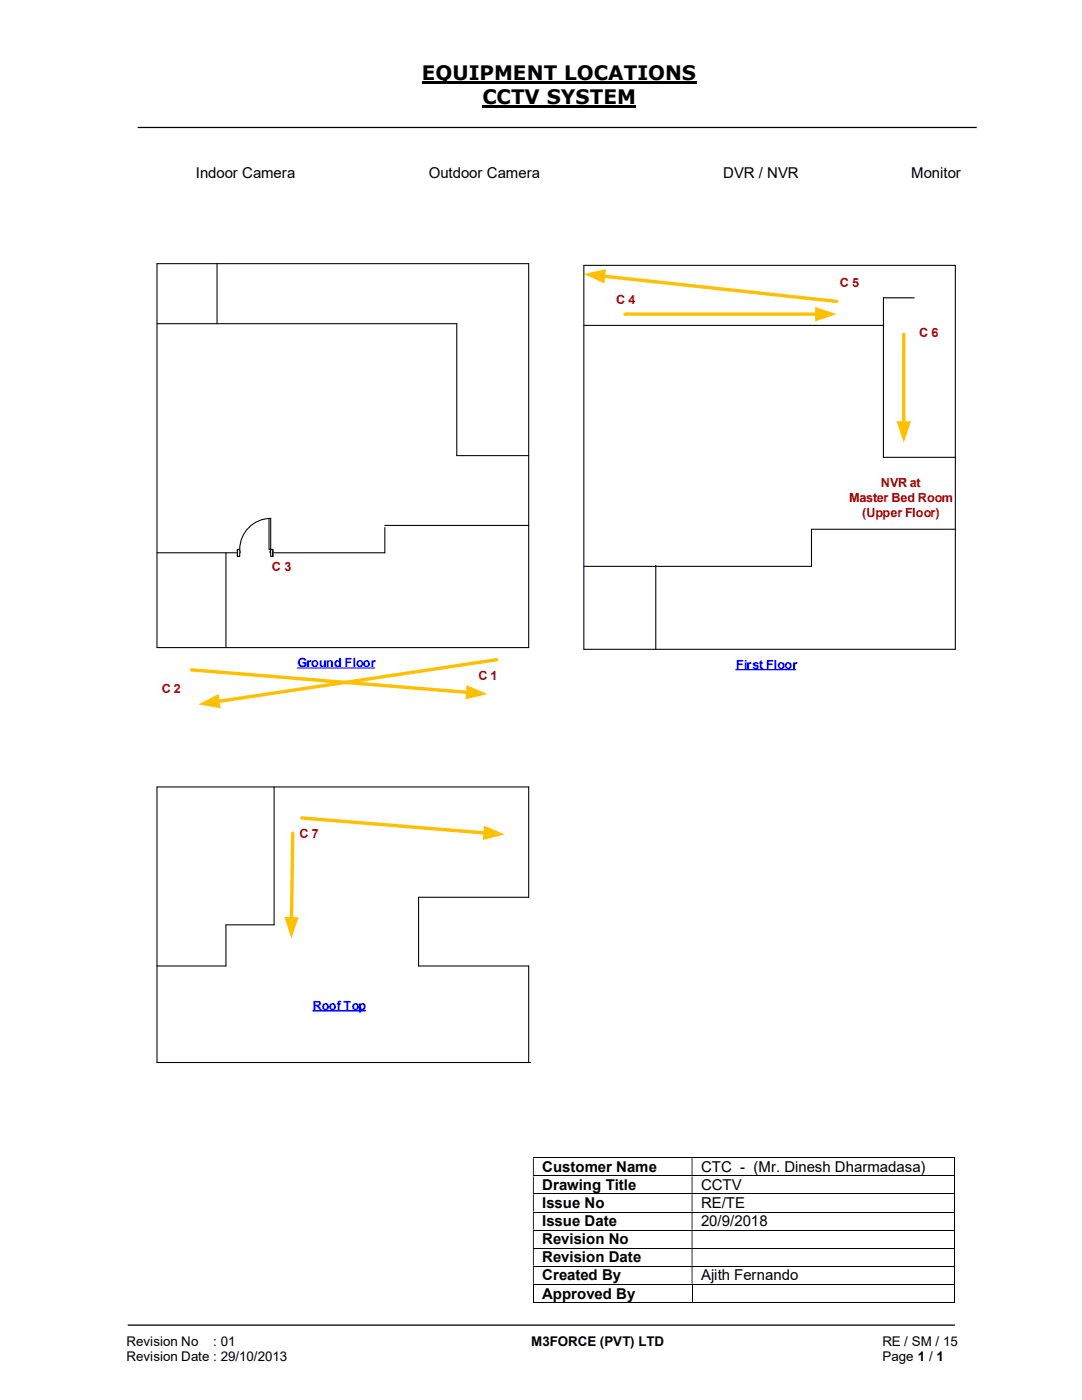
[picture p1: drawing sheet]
<svg xmlns="http://www.w3.org/2000/svg" width="216mm" height="279mm" viewBox="0 0 216 279" stroke-linecap="round" stroke-linejoin="round" font-family="sans-serif">
<path d="M84.2 16.4h54.8M96.3 21.3h30.7" fill="none" stroke="#000" stroke-width=".42"/>
<path d="M27.5 25.4h167.4M25.5 264.5h165" fill="none" stroke="#000" stroke-width=".25"/>
<g fill="none" stroke="#000" stroke-width=".2">
<path d="M106.3 231.1h84.1M106.3 234.7h84.1M106.3 238.3h84.1M190.5 231.1v3.5M190.5 234.8v3.4M190.5 238.3v3.5M106.3 241.9h84.1M106.3 245.5h84.1M106.3 249.1h84.1M106.3 252.7h84.1M106.3 256.3h84.1M106.3 259.9h31.7"/>
<path d="M106.4 256.4v3.6M138.1 256.4v3.6M138.2 259.9h52.2M190.5 242v3.4M190.5 245.6v3.4M190.5 249.2v3.4M190.5 252.8v3.4M190.5 256.4v3.6"/>
</g>
<g fill="#000">
<path d="M190.4 231h.1v.1h-.1zM106.3 231.1h.2v3.5h-.2zM138 231.1h.2v3.5h-.2z" fill-rule="evenodd"/>
<path d="M190.4 234.6h.1v.2h-.1zM106.3 234.8h.2v3.4h-.2zM138 234.8h.2v3.4h-.2z" fill-rule="evenodd"/>
<path d="M190.4 238.2h.1v.1h-.1zM106.3 238.3h.2v3.5h-.2zM138 238.3h.2v3.5h-.2z" fill-rule="evenodd"/>
<path d="M190.4 241.8h.1v.2h-.1zM106.3 242h.2v3.4h-.2zM138 242h.2v3.4h-.2z" fill-rule="evenodd"/>
<path d="M190.4 245.4h.1v.2h-.1zM106.3 245.6h.2v3.4h-.2zM138 245.6h.2v3.4h-.2z" fill-rule="evenodd"/>
<path d="M190.4 249h.1v.2h-.1zM106.3 249.2h.2v3.4h-.2zM138 249.2h.2v3.4h-.2z" fill-rule="evenodd"/>
<path d="M190.4 252.6h.1v.2h-.1zM106.3 252.8h.2v3.4h-.2zM138 252.8h.2v3.4h-.2z" fill-rule="evenodd"/>
</g>
<path d="M190.4 256.2h.1v.2h-.1zM190.4 259.8h.1v.2h-.1z" fill="#000"/>
<path d="M180.3 66.7v17.7" fill="none" stroke="#ffc000" stroke-width=".68"/>
<path d="M178.9 84.1h2.9l-1.5 4.2z" fill="#ffc000"/>
<g fill="none" stroke="#000" stroke-width=".21">
<path d="M31.3 52.6h74.2v76.6h-74.2zM43.3 52.6v12M116.5 53h74.1v76.6h-74.1zM182.4 59.4h-6.1v31.9h14.3M31.3 64.6h59.8v26.3h14.4M116.5 64.9h59.8M45.1 110.3v18.9M76.8 104.9h28.7M76.8 105.3v5h-45.5M130.9 112.8v16.8M190.6 105.6h-28.7v7.4h-45.4M54.7 157.1v27.5h-9.6v8.2h-13.8"/>
<path d="M105.5 212v-19.2h-22v-13.7h22v-22h-74.2v54.9h74.6"/>
</g>
<path d="M59.3 133.3h15.5" fill="none" stroke="#00f" stroke-width=".25"/>
<path d="M47.4 109.6h7v1.5h-7z" fill="#fff"/>
<path d="M47.4 109.6h7v1.5h-7z" fill="none" stroke="#fff" stroke-width=".21"/>
<path d="M54 109.6v1.4h.4v-1.4zM47.4 109.6h.4v1.4h-.4z" fill-rule="evenodd" fill="#fff"/>
<path d="M47.8 110v-.4h-.4v1.4h.4v-.7M54 110v-.4h.4v1.4h-.4v-.7" fill="none" stroke="#000" stroke-width=".21"/>
<path d="M53.9 110v.3h.1v-.3zM47.8 110l.1 .3z" fill-rule="evenodd" fill="#fff"/>
<path d="M47.4 109.6v1.4M47.8 110v.3M54 110h-.1v.3h.1M54 103.5a6.2 6.2 0 0 0-6.2 6.1M54.4 109.6v1.4" fill="none" stroke="#000" stroke-width=".21"/>
<path d="M53.7 103.5h.3v6.1h-.3z" fill-rule="evenodd" fill="#fff"/>
<path d="M53.7 103.5h.3v6.1h-.3z" fill="none" stroke="#000" stroke-width=".21"/>
<path d="M120.4 55.1l46.6 5.1" fill="none" stroke="#ffc000" stroke-width=".68"/>
<path d="M116.5 54.7l4.4-1-.3 2.9z" fill="#ffc000"/>
<path d="M124.7 62.7h38.3" fill="none" stroke="#ffc000" stroke-width=".68"/>
<path d="M162.6 61.3l4.4 1.4-4.4 1.4z" fill="#ffc000"/>
<path d="M38.2 133.7l55.1 4.5" fill="none" stroke="#ffc000" stroke-width=".68"/>
<path d="M93.1 136.7l4.2 1.8-4.4 1.1z" fill="#ffc000"/>
<path d="M99.1 131.7l-55.6 8.3" fill="none" stroke="#ffc000" stroke-width=".68"/>
<path d="M39.6 140.6l4-2.1 .4 2.9z" fill="#ffc000"/>
<path d="M60.2 163.2l36.6 3" fill="none" stroke="#ffc000" stroke-width=".68"/>
<path d="M96.6 164.8l4.2 1.7-4.4 1.1z" fill="#ffc000"/>
<path d="M58.4 166.3l-.2 17.1" fill="none" stroke="#ffc000" stroke-width=".68"/>
<path d="M56.8 183h2.8l-1.5 4.3z" fill="#ffc000"/>
<path d="M146.8 133.6h12M62.3 201.7h10.7" fill="none" stroke="#00f" stroke-width=".25"/>
<g font-size="4">
<text x="84.2" y="16">EQUIPMENT LOCATIONS</text>
<text x="96.3" y="20.8">CCTV SYSTEM</text>
</g>
<g font-size="3">
<text x="39.1" y="35.5">Indoor Camera</text>
<text x="85.6" y="35.5">Outdoor Camera</text>
<text x="144.3" y="35.5">DVR / NVR</text>
<text x="181.8" y="35.5">Monitor</text>
<text x="108.2" y="233.9">Customer Name</text>
<text x="139.9" y="233.9">CTC - (Mr. Dinesh Dharmadasa)</text>
<text x="108.2" y="237.5">Drawing Title</text>
<text x="139.9" y="237.5">CCTV</text>
<text x="108.2" y="241.1">Issue No</text>
<text x="108.2" y="244.7">Issue Date</text>
<text x="139.9" y="241.1">RE/TE</text>
<text x="139.9" y="244.7">20/9/2018</text>
<text x="108.2" y="248.3">Revision No</text>
<text x="108.2" y="251.9">Revision Date</text>
<text x="108.2" y="255.5">Created By</text>
<text x="139.9" y="255.5">Ajith Fernando</text>
<text x="108.2" y="259.2">Approved By</text>
</g>
<g font-size="2.7">
<text x="25.2" y="268.7">Revision No</text>
<text x="42.6" y="268.7">: 01</text>
<text x="106" y="268.7">M3FORCE (PVT) LTD</text>
<text x="176.1" y="268.7">RE / SM / 15</text>
<text x="25.2" y="271.7">Revision Date : 29/10/2013</text>
<text x="176.1" y="271.7">Page 1 / 1</text>
</g>
<g font-size="2.5" fill="#c00000">
<text x="167.6" y="57.3">C 5</text>
<text x="122.9" y="60.7">C 4</text>
<text x="183.4" y="67.2">C 6</text>
<text x="169.4" y="100.2">Master Bed Room</text>
<text x="175.8" y="97.2">NVR at</text>
<text x="172" y="103.1">(Upper Floor)</text>
<text x="54.3" y="113.9">C 3</text>
<text x="95.5" y="135.6">C 1</text>
<text x="32.3" y="138.4">C 2</text>
<text x="59.8" y="167.2">C 7</text>
</g>
<g font-size="2.5" fill="#00f">
<text x="59.4" y="133.2">Ground Floor</text>
<text x="146.9" y="133.5">First Floor</text>
<text x="62.4" y="201.6">Roof Top</text>
</g>
</svg>
